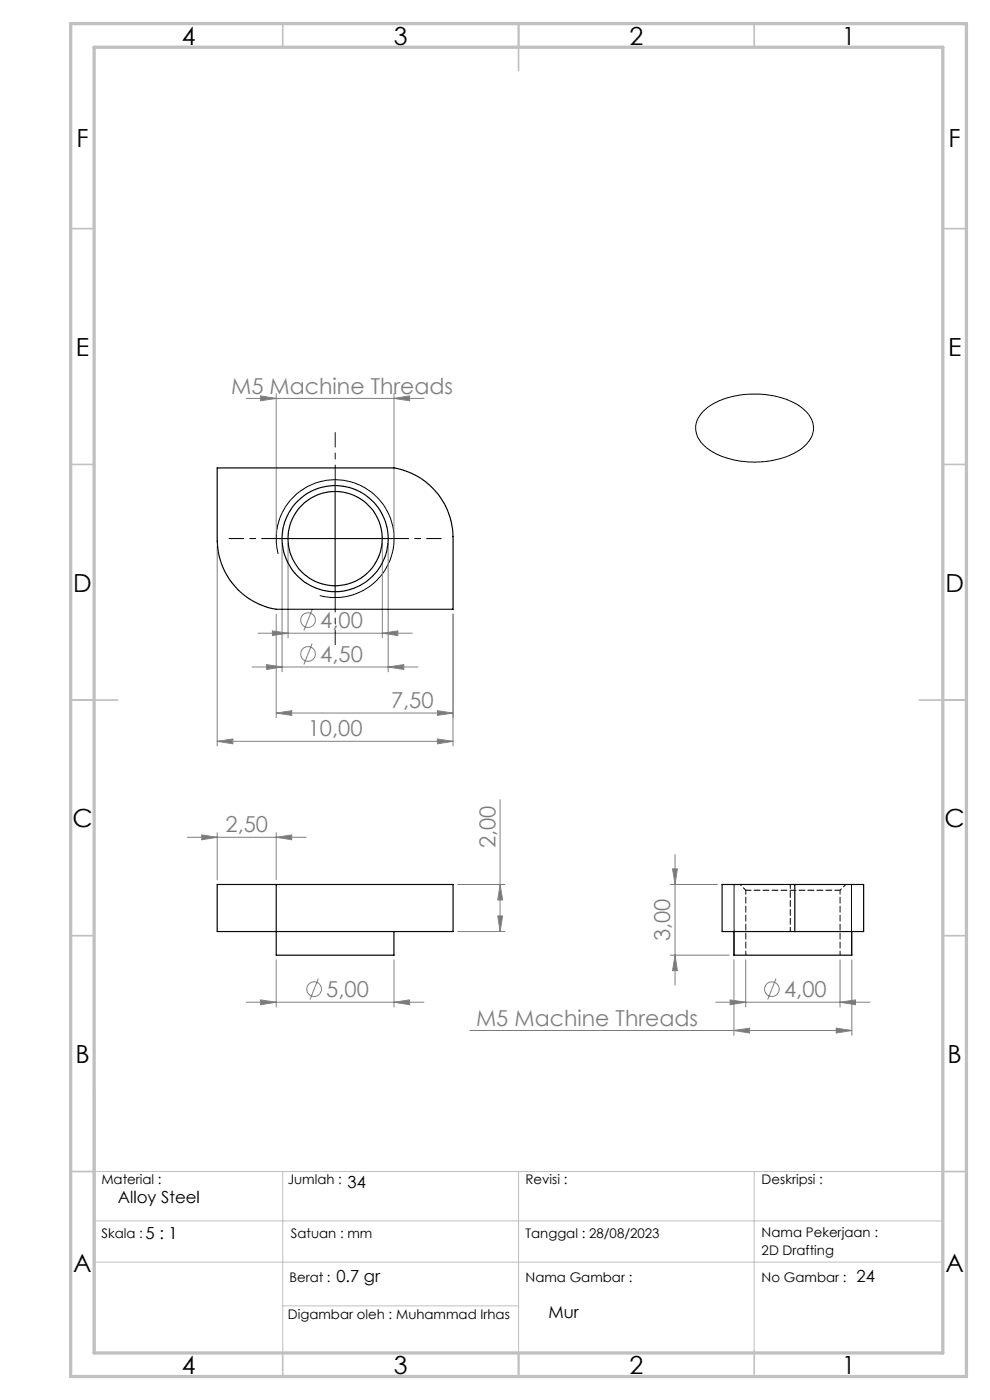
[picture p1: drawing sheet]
<svg xmlns="http://www.w3.org/2000/svg" width="210mm" height="297mm" viewBox="0 0 210 297" stroke-linecap="round" stroke-linejoin="round" font-family="sans-serif">
<g fill="none" stroke="#808080" stroke-width=".21">
<path d="M52.2 84.5h37.7M55.3 84l3.3 .5-3.3 .5zM58.6 83.5v29.8M83.6 84.5l3.3-.5v1zM83.6 83.5v29.8M46.1 115.8v42.5M59.8 115.3v27.2M61.1 115.3v20M81.1 115.3v20M82.3 115.3v27.2M54.8 134.3h32.7M57.8 133.8l3.3 .5-3.3 .5z"/>
<path d="M58.6 130.3v22M66.2 129.3l-1.7 4.5M66.2 136.5l-1.7 4.5M81.1 134.3l3.3-.5v1zM96.1 130.3v28M46.1 157.3l3.3-.5v1zM46.1 157.3h50M53.5 141.5h35.2M56.6 141l3.2 .5-3.2 .5zM58.6 151.3l3.3-.5v1zM58.6 151.3h37.5M82.3 141.5l3.4-.5v1z"/>
<path d="M92.8 150.8l3.3 .5-3.3 .5zM92.8 156.8l3.3 .5-3.3 .5zM39.7 177.6h25.2M42.8 177.1l3.3 .5-3.3 .5zM46.1 176.6v10M58.6 177.6l3.3-.5v1zM58.6 176.6v10M106.1 169.6v28M97.1 197.6h10M97.1 187.6h10M105.6 194.3h1l-.5 3.3zM106.1 187.6l.5 3.3h-1z"/>
<path d="M142.2 187.6h10M142.7 184.3h1l-.5 3.3zM143.2 181.3v27.7M52.2 212.6h37.7M55.3 212.1l3.3 .5-3.3 .5zM58.6 203.6v10M67.5 207.6l-1.7 4.5M83.6 212.6l3.3-.5v1zM83.6 203.6v10M99.7 218.6h81M142.2 202.6h12.5M143.2 202.6l.5 3.3h-1z"/>
<path d="M151.8 212.6h32.7M154.9 212.1l3.3 .5-3.3 .5zM155.7 218.6l3.3-.5v1zM155.7 203.6v16M158.2 203.6v10M164.6 207.6l-1.8 4.5M177.4 218.1l3.3 .5-3.3 .5zM178.2 212.6l3.3-.5v1zM178.2 203.6v10M180.7 203.6v16"/>
<circle cx="65.3" cy="131.6" r="1.56"/>
<circle cx="65.3" cy="138.7" r="1.55"/>
<circle cx="66.6" cy="209.8" r="1.56"/>
<circle cx="163.7" cy="209.8" r="1.56"/>
</g>
<path d="M149 87.4a15.8 15.8 0 0 1 11.6-3.8 14.4 14.4 0 0 1 11 4.3 4.7 4.7 0 0 1-.9 6.7 16.9 16.9 0 0 1-12.4 3.4 14.2 14.2 0 0 1-9.6-4.2 4.7 4.7 0 0 1 .3-6.4zM58.6 114.3h25M59 117.5a12.5 12.5 0 0 1 11-15.7 12.5 12.5 0 0 1 13.5 13.6 12.5 12.5 0 0 1-15.7 10.9M71.1 101.8v25M155.7 187.6v15M180.6 187.6v15" fill="none" stroke="#000" stroke-width=".21"/>
<path d="M20 259h180M20 248.5h180v38.5h-180zM60 248.5v38.5M110 248.5v38.5M160 248.5v38.1M20 267.8h180M60 277h50" fill="none" stroke="#c0c0c0" stroke-width=".21"/>
<g fill="none" stroke="#c0c0c0" stroke-width=".35">
<path d="M60 5v5M110 5v10M160 5v5M15 48.5h5M200 48.5h5M15 98.5h5M200 98.5h5M15 148.5h10M195 148.5h10M15 198.5h5M200 198.5h5M15 248.5h5"/>
<path d="M200 248.5h5M60 287v5M110 287v5M160 286.6v4.9"/>
</g>
<path d="M20 231v56" fill="none" stroke="#c0c0c0" stroke-width=".5"/>
<path d="M15 5h190v287h-190zM20 10h180v277h-180z" fill="none" stroke="#c0c0c0" stroke-width=".7"/>
<path d="M58.6 114.3h-10M71.1 101.8v-10M83.6 114.3h10M71.1 126.8v10" fill="none" stroke="#000" stroke-width=".21" stroke-dasharray="15.2 1.3 1.3 1.3" stroke-dashoffset="12.1"/>
<g fill="#808080">
<path d="M83.6 212.6l3.3-.5v1zM55.3 212.1l3.3 .5-3.3 .5zM177.4 218.1l3.3 .5-3.3 .5zM155.7 218.6l3.3-.5v1z"/>
<path d="M42.8 177.1l3.3 .5-3.3 .5zM58.6 177.6l3.3-.5v1zM55.3 84l3.3 .5-3.3 .5zM83.6 84.5l3.3-.5v1zM57.8 133.8l3.3 .5-3.3 .5zM81.1 134.3l3.3-.5v1zM56.6 141l3.2 .5-3.2 .5zM82.3 141.5l3.4-.5v1zM154.9 212.1l3.3 .5-3.3 .5zM178.2 212.6l3.3-.5v1z"/>
<path d="M46.1 157.3l3.3-.5v1zM92.8 156.8l3.3 .5-3.3 .5z"/>
<path d="M92.8 150.8l3.3 .5-3.3 .5zM58.6 151.3l3.3-.5v1z"/>
<path d="M105.6 194.3h1l-.5 3.3zM106.1 187.6l.5 3.3h-1z"/>
<path d="M142.7 184.3h1l-.5 3.3zM143.2 202.6l.5 3.3h-1z"/>
</g>
<g fill="none" stroke="#000" stroke-width=".25">
<path d="M46.1 99.3h37.5a15.1 15.1 0 0 1 12.5 14.5v15.5h-37.5a15 15 0 0 1-12.5-14.5zM46.1 187.6h50v10h-50zM58.6 187.6v15h25v-5M155.7 197.6v5h25v-5M168.6 187.6h14.6v10h-14.6M168.6 187.6h-15.4v10h15.4M168.6 187.6v10"/>
<circle cx="71.1" cy="114.3" r="10"/>
<circle cx="71.1" cy="114.3" r="11.3"/>
</g>
<path d="M158.2 188.9h20" fill="none" stroke="#000" stroke-width=".21" stroke-dasharray="1.3 .6" stroke-dashoffset=".2"/>
<path d="M158.2 188.9v13.7M167.6 197.6v-10M178.2 202.6v-13.7" fill="none" stroke="#000" stroke-width=".21" stroke-dasharray="1.3 .6" stroke-dashoffset=".4"/>
<path d="M157 187.6l1.2 1.3M178.2 188.9l1.3-1.3" fill="none" stroke="#000" stroke-width=".21" stroke-dasharray="1.3 .6" stroke-dashoffset=".9"/>
<g font-size="5.3">
<text x="38.5" y="9.5">4</text>
<text x="83.5" y="9.5">3</text>
<text x="133.6" y="9.5">2</text>
<text x="178.6" y="9.5">1</text>
<text x="16.2" y="31.3">F</text>
<text x="201.2" y="31.3">F</text>
<text x="16.1" y="75.5">E</text>
<text x="201.1" y="75.5">E</text>
<text x="15.5" y="125.5">D</text>
<text x="200.5" y="125.5">D</text>
<text x="15.4" y="175.5">C</text>
<text x="200.4" y="175.5">C</text>
<text x="16" y="225.5">B</text>
<text x="201" y="225.5">B</text>
<text x="15.5" y="269.8">A</text>
<text x="200.5" y="269.8">A</text>
<text x="38.5" y="291.5">4</text>
<text x="83.5" y="291.5">3</text>
<text x="133.6" y="291.5">2</text>
<text x="178.6" y="291.5">1</text>
</g>
<g font-size="4.7" fill="#808080">
<text x="49" y="83.5">M5 Machine Threads</text>
<text x="67.9" y="133.3">4,00</text>
<text x="67.9" y="140.4">4,50</text>
<text x="82.9" y="150.2">7,50</text>
<text x="65.3" y="156.2">10,00</text>
<text x="47.8" y="176.6">2,50</text>
<text x="105.1" y="180" transform="rotate(-90 105.1 180)">2,00</text>
<text x="142.2" y="199.6" transform="rotate(-90 142.2 199.6)">3,00</text>
<text x="69.2" y="211.5">5,00</text>
<text x="166.3" y="211.5">4,00</text>
<text x="101" y="217.6">M5 Machine Threads</text>
</g>
<g font-size="3.5">
<text x="25" y="255.2">Alloy Steel</text>
<text x="73.7" y="252">34</text>
<text x="30.9" y="262.9">5 : 1</text>
<text x="71.4" y="271.9">0.7 gr</text>
<text x="181.7" y="271.9">24</text>
<text x="116.3" y="279.6">Mur</text>
</g>
<g font-size="2.8">
<text x="21.5" y="251.2">Material :</text>
<text x="61" y="251.2">Jumlah :</text>
<text x="111.5" y="251.2">Revisi :</text>
<text x="161.6" y="251.2">Deskripsi :</text>
<text x="21.5" y="262.7">Skala :</text>
<text x="61.7" y="262.7">Satuan : mm</text>
<text x="111.5" y="262.7">Tanggal : 28/08/2023</text>
<text x="161.6" y="262.4">Nama Pekerjaan :</text>
<text x="161.6" y="266.3">2D Drafting</text>
<text x="61.4" y="272">Berat :</text>
<text x="111.5" y="272">Nama Gambar :</text>
<text x="161.6" y="272">No Gambar :</text>
<text x="61.1" y="279.9">Digambar oleh : Muhammad Irhas</text>
</g>
</svg>
